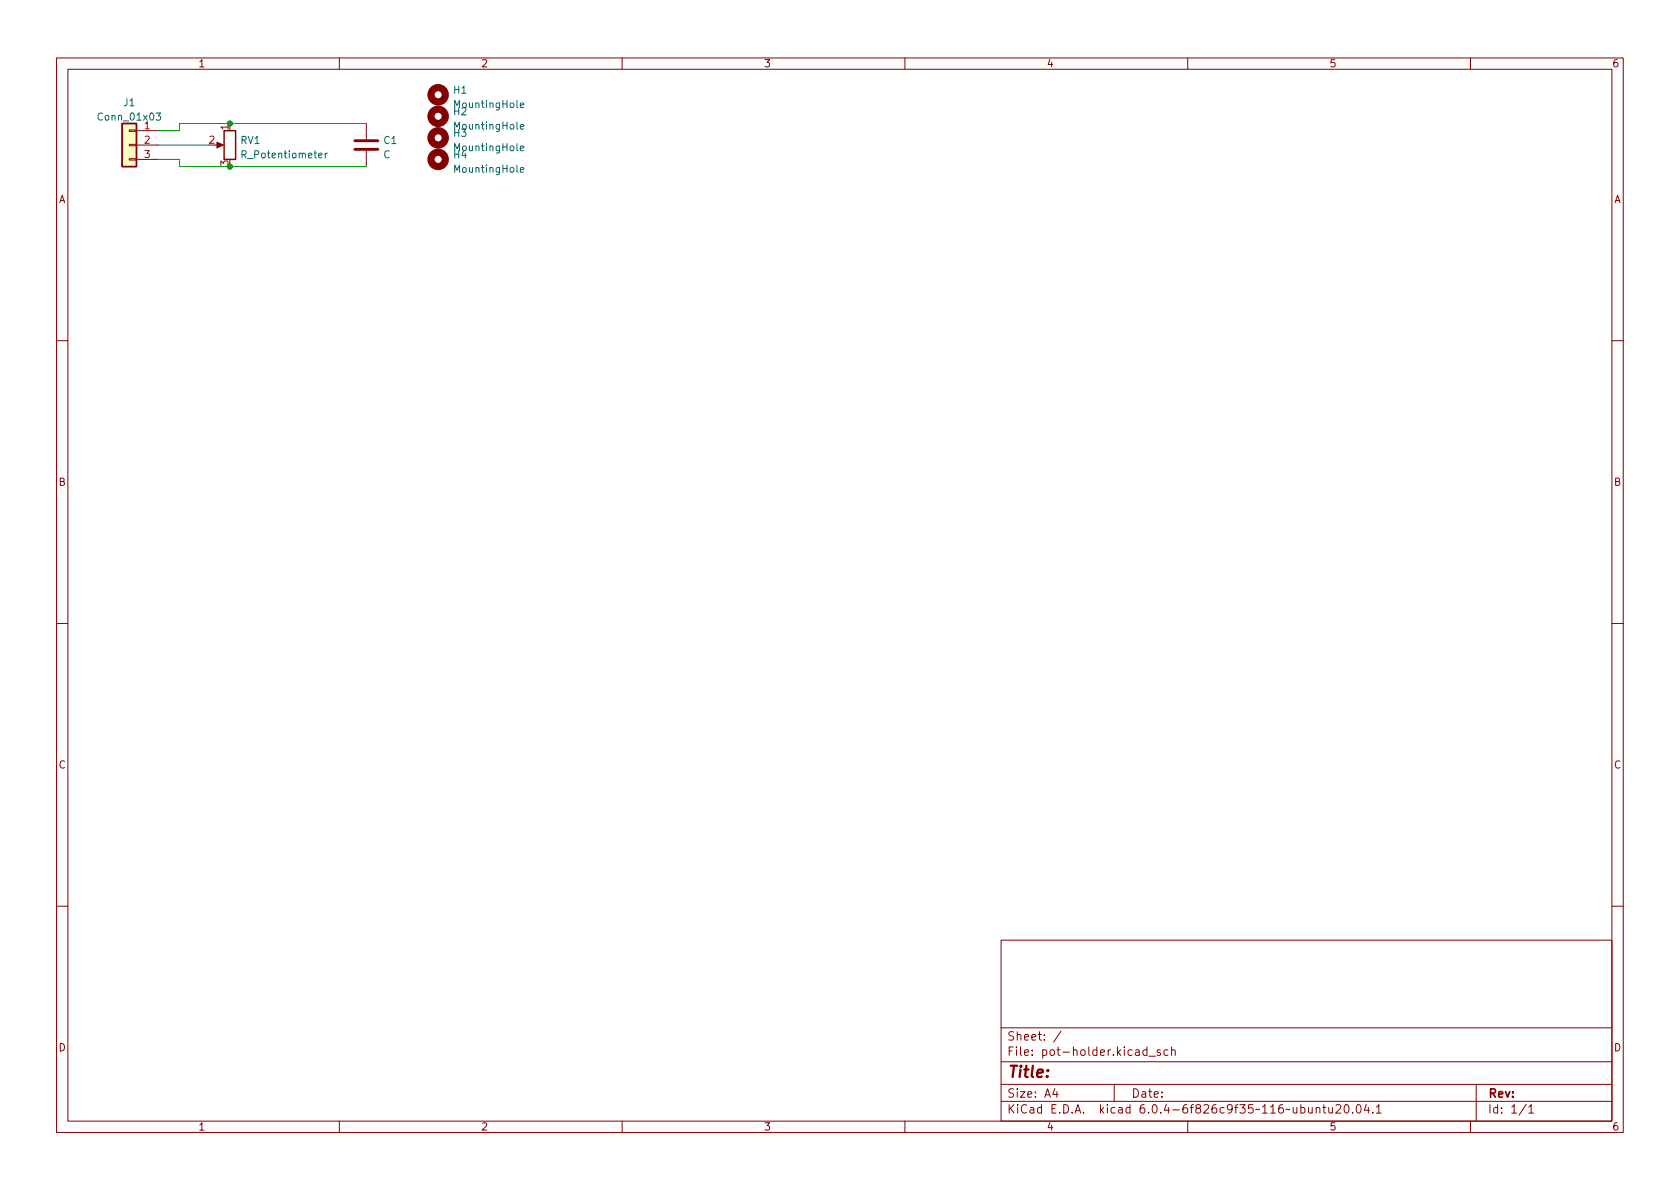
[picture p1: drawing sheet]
<svg xmlns="http://www.w3.org/2000/svg" width="297mm" height="210mm" viewBox="0 0 297 210" stroke-linecap="round" stroke-linejoin="round" font-family="sans-serif">
<g fill="none" stroke="#840000" stroke-width=".18">
<path d="M10 10.2h277v190.1h-277zM12 12.2h273v186.1h-273zM60 10.2v2M110 10.2v2M160 10.2v2M210 10.2v2M260 10.2v2M22.9 28.1h1.2v.2h-1.2zM22.9 25.5h1.2v.3h-1.2zM22.9 23h1.2v.2h-1.2zM24.1 23.1h3.8M24.1 25.6h3.8"/>
<path d="M24.1 28.2h3.8M38.1 25.6h1M64.8 21.8v2.8M64.8 26.7v2.8M10 60.2h2M285 60.2h2M10 110.2h2M285 110.2h2M10 160.2h2M177 166.3h108v32h-108zM285 160.2h2M60 198.3v2"/>
<path d="M110 198.3v2M160 198.3v2M177 194.8h108M177 191.8h108M177 187.8h108M177 181.8h108M186.5 192.5l-.4 1h1M186.9 193v1M187.6 182.4l-1.3 1.9M197 191.8v3M202.8 185.7l-.4-.1-.3 .3v.4l.1 .3h.6M202.8 185.1v1.5"/>
<path d="M203.1 186.8h1.2M205.1 185.7l-.3-.1-.2 .2v.3l.5 .1v.4h-.5M206.5 185.7l-.4-.1-.3 .3v.4l.1 .3h.6M207.1 185.8l.3-.2 .3 .1 .1 .9M207.1 185.1v1.5M210 198.3v2M232.7 196l.2-.2 .4 .1 .1 .9M232.7 195.8v1M233.9 195.8h.5M234.1 195.3v1.3l.3 .2M234.9 195.8l.1 1h.4l.2-.1M235.6 195.8v1"/>
<path d="M236.2 195.5l.6-.2 .2 .2 .1 .3-1 1h1M237.8 195.5l.2-.2a.81 .81 0 0 1 .6 .7 .81 .81 0 0 1-.3 .8h-.2a.81 .81 0 0 1-.3-1.3zM239.1 196.7v.1M240 195.4l.1-.1a.81 .81 0 0 1 .6 .7 .81 .81 0 0 1-.3 .8h-.1a.81 .81 0 0 1-.6-.6 .81 .81 0 0 1 .3-.8zM241.6 195.3l-.4 1h.9M241.9 195.8v1M242.7 196.7v.1M243.4 195.8l.4-.5v1.5M243.4 196.8h.8M260 198.3v2M261 191.8v6.5M269.9 195.3l-1.3 1.9"/>
<path d="M270.3 195.8l.4-.5v1.5M270.3 196.8h.9"/>
</g>
<path d="M21.6 21.8h2.5v7.7h-2.5z" fill="#ffffc2" stroke="#ffffc2" stroke-width=".18"/>
<path d="M21.6 21.8h2.5v7.7h-2.5zM39.6 23.1h2.1v5.1h-2.1z" fill="none" stroke="#840000" stroke-width=".25"/>
<path d="M27.6 20h.8l-.4 .5 .3 .1v.5l-.1 .1-.6-.1M92 18.6l.6-.1-.1-.3h-.3l-.2 .2 .1 .6h.4M57.5 27.1v.8M57.9 27.1l-.4 .2M92 22.4l.6-.1-.1-.2-.3-.1-.2 .2 .1 .6h.4M92 26.2l.6-.1-.1-.2-.3-.1-.2 .2 .1 .6h.4M92 30l.6-.1-.1-.2-.3-.1-.2 .2 .1 .6h.4" fill="none" stroke="#006464" stroke-width=".18"/>
<path d="M62.7 26.4h4.1M62.7 24.9h4.1" fill="none" stroke="#840000" stroke-width=".51"/>
<path d="M38.4 25.1l1.1 .5-1.1 .6z" fill="#840000" stroke="#840000" stroke-width=".18"/>
<g fill="none" stroke="#840000" stroke-width="1.3">
<circle cx="77.5" cy="16.8" r="1.27"/>
<circle cx="77.5" cy="24.4" r="1.27"/>
<circle cx="77.5" cy="20.6" r="1.27"/>
<circle cx="77.5" cy="28.2" r="1.27"/>
</g>
<path d="M27.9 25.6h8.9M27.9 28.2h3.8v1.3h33.1M64.8 21.8h-33.1v1.3h-3.8" fill="none" stroke="#009600" stroke-width=".18"/>
<g fill="#009600" stroke="#009600" stroke-width=".18">
<circle cx="40.6" cy="21.8" r=".46"/>
<circle cx="40.6" cy="29.5" r=".46"/>
</g>
<text font-size="2.8" fill="#840000" x="178" y="190.6">Title:</text>
<g font-size="2.1" fill="#840000">
<text x="178" y="184">Sheet: /</text>
<text x="178" y="186.7">File: pot-holder.kicad_sch</text>
<text x="178" y="196.9">KiCad E.D.A. kicad 6.0.4-6f826c9f35~116~ubuntu20.04.1</text>
<text x="178" y="194.1">Size: A4</text>
<text x="200" y="194.1">Date:</text>
<text x="263" y="194.1">Rev:</text>
<text x="263" y="196.9">Id: 1/1</text>
</g>
<g font-size="1.8" fill="#840000">
<text x="35" y="11.9">1</text>
<text x="85" y="11.9">2</text>
<text x="135" y="11.9">3</text>
<text x="185" y="11.9">4</text>
<text x="235" y="11.9">5</text>
<text x="285" y="11.9">6</text>
<text x="10.3" y="35.9">A</text>
<text x="285.3" y="35.9">A</text>
<text x="10.3" y="85.9">B</text>
<text x="285.3" y="85.9">B</text>
<text x="10.3" y="135.9">C</text>
<text x="285.3" y="135.9">C</text>
<text x="10.3" y="185.9">D</text>
<text x="285.3" y="185.9">D</text>
<text x="35" y="199.9">1</text>
<text x="85" y="199.9">2</text>
<text x="135" y="199.9">3</text>
<text x="185" y="199.9">4</text>
<text x="235" y="199.9">5</text>
<text x="285" y="199.9">6</text>
</g>
<g font-size="1.8" fill="#006464">
<text x="80.2" y="16.6">H1</text>
<text x="17.7" y="21.3">Conn_01x03</text>
<text x="21.9" y="18.8">J1</text>
<text x="80.2" y="20.4">H2</text>
<text x="80.6" y="19.1">MountingHole</text>
<text x="80.6" y="22.9">MountingHole</text>
<text x="42.6" y="25.4">RV1</text>
<text x="43.2" y="28">R_Potentiometer</text>
<text x="67.8" y="28">C</text>
<text x="67.9" y="25.4">C1</text>
<text x="80.2" y="24.2">H3</text>
<text x="80.2" y="28">H4</text>
<text x="80.6" y="26.7">MountingHole</text>
<text x="80.6" y="30.5">MountingHole</text>
</g>
<g font-size="1.8" fill="#a90000">
<text x="25.5" y="22.9">1</text>
<text x="40.4" y="23" transform="rotate(-90 40.4 23)">1</text>
<text x="25.5" y="25.4">2</text>
<text x="25.5" y="27.9">3</text>
<text x="37" y="25.4">2</text>
<text x="40.4" y="29.3" transform="rotate(-90 40.4 29.3)">3</text>
</g>
</svg>
